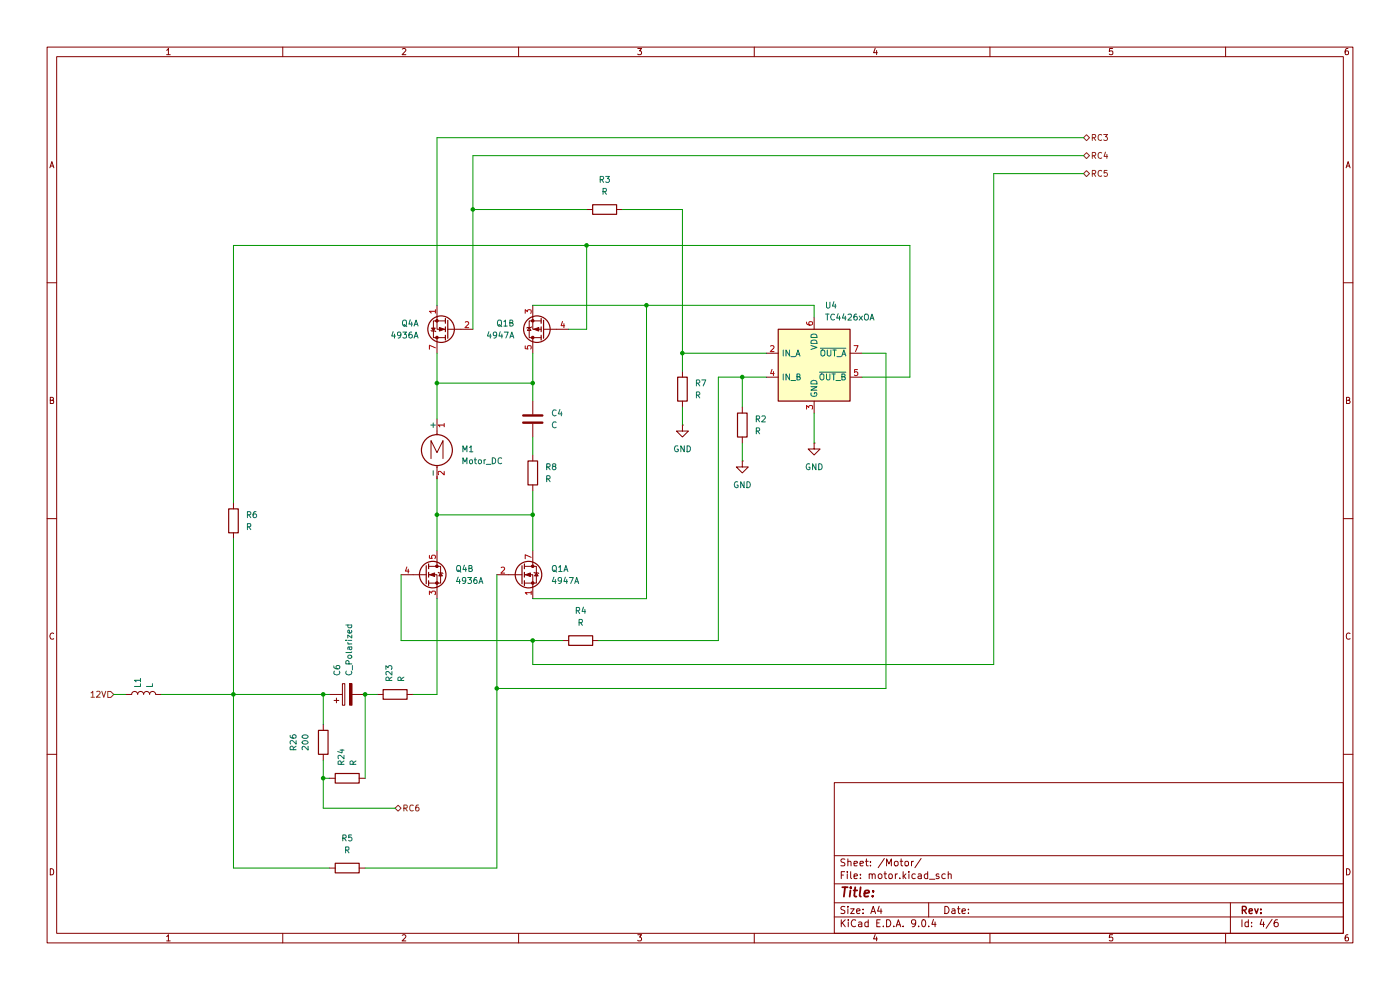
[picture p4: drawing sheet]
(kicad_sch
 (version 20250114)
 (generator "eeschema")
 (generator_version "9.0")
 (paper "A4")
 (lib_symbols
  (symbol "Device:C"
   (pin_numbers (hide yes))
   (pin_names
    (offset 0.254)) (exclude_from_sim no) (in_bom yes) (on_board yes)
   (property "Reference" "C" (at 0.635 2.54 0) (effects (font (size 1.27 1.27)) (justify left)))
   (property "Value" "C" (at 0.635 -2.54 0) (effects (font (size 1.27 1.27)) (justify left)))
   (property "Footprint" "" (at 0.9652 -3.81 0) (effects (font (size 1.27 1.27)) (hide yes)))
   (property "Datasheet" "~" (at 0 0 0) (effects (font (size 1.27 1.27)) (hide yes)))
   (property "Description" "Unpolarized capacitor" (at 0 0 0) (effects (font (size 1.27 1.27)) (hide yes)))
   (symbol "C_0_1"
    (polyline (pts (xy -2.032 0.762) (xy 2.032 0.762)) (stroke (width 0.508) (type default)) (fill (type none)))
    (polyline (pts (xy -2.032 -0.762) (xy 2.032 -0.762)) (stroke (width 0.508) (type default)) (fill (type none))))
   (symbol "C_1_1"
    (pin passive line (at 0 3.81 270) (length 2.794) (name "~" (effects (font (size 1.27 1.27)))) (number "1" (effects (font (size 1.27 1.27)))))
    (pin passive line (at 0 -3.81 90) (length 2.794) (name "~" (effects (font (size 1.27 1.27)))) (number "2" (effects (font (size 1.27 1.27))))))
   (embedded_fonts no))
  (symbol "Device:C_Polarized"
   (pin_numbers (hide yes))
   (pin_names
    (offset 0.254)) (exclude_from_sim no) (in_bom yes) (on_board yes)
   (property "Reference" "C" (at 0.635 2.54 0) (effects (font (size 1.27 1.27)) (justify left)))
   (property "Value" "C_Polarized" (at 0.635 -2.54 0) (effects (font (size 1.27 1.27)) (justify left)))
   (property "Footprint" "" (at 0.9652 -3.81 0) (effects (font (size 1.27 1.27)) (hide yes)))
   (property "Datasheet" "~" (at 0 0 0) (effects (font (size 1.27 1.27)) (hide yes)))
   (property "Description" "Polarized capacitor" (at 0 0 0) (effects (font (size 1.27 1.27)) (hide yes)))
   (symbol "C_Polarized_0_1"
    (rectangle (start -2.286 0.508) (end 2.286 1.016) (stroke (width 0) (type default)) (fill (type none)))
    (polyline (pts (xy -1.778 2.286) (xy -0.762 2.286)) (stroke (width 0) (type default)) (fill (type none)))
    (polyline (pts (xy -1.27 2.794) (xy -1.27 1.778)) (stroke (width 0) (type default)) (fill (type none)))
    (rectangle (start 2.286 -0.508) (end -2.286 -1.016) (stroke (width 0) (type default)) (fill (type outline))))
   (symbol "C_Polarized_1_1"
    (pin passive line (at 0 3.81 270) (length 2.794) (name "~" (effects (font (size 1.27 1.27)))) (number "1" (effects (font (size 1.27 1.27)))))
    (pin passive line (at 0 -3.81 90) (length 2.794) (name "~" (effects (font (size 1.27 1.27)))) (number "2" (effects (font (size 1.27 1.27))))))
   (embedded_fonts no))
  (symbol "Device:L"
   (pin_numbers (hide yes))
   (pin_names
    (offset 1.016) (hide yes)) (exclude_from_sim no) (in_bom yes) (on_board yes)
   (property "Reference" "L" (at -1.27 0 90) (effects (font (size 1.27 1.27))))
   (property "Value" "L" (at 1.905 0 90) (effects (font (size 1.27 1.27))))
   (property "Footprint" "" (at 0 0 0) (effects (font (size 1.27 1.27)) (hide yes)))
   (property "Datasheet" "~" (at 0 0 0) (effects (font (size 1.27 1.27)) (hide yes)))
   (property "Description" "Inductor" (at 0 0 0) (effects (font (size 1.27 1.27)) (hide yes)))
   (symbol "L_0_1"
    (arc (start 0 2.54) (mid 0.6323 1.905) (end 0 1.27) (stroke (width 0) (type default)) (fill (type none)))
    (arc (start 0 1.27) (mid 0.6323 0.635) (end 0 0) (stroke (width 0) (type default)) (fill (type none)))
    (arc (start 0 0) (mid 0.6323 -0.635) (end 0 -1.27) (stroke (width 0) (type default)) (fill (type none)))
    (arc (start 0 -1.27) (mid 0.6323 -1.905) (end 0 -2.54) (stroke (width 0) (type default)) (fill (type none))))
   (symbol "L_1_1"
    (pin passive line (at 0 3.81 270) (length 1.27) (name "1" (effects (font (size 1.27 1.27)))) (number "1" (effects (font (size 1.27 1.27)))))
    (pin passive line (at 0 -3.81 90) (length 1.27) (name "2" (effects (font (size 1.27 1.27)))) (number "2" (effects (font (size 1.27 1.27))))))
   (embedded_fonts no))
  (symbol "Device:R"
   (pin_numbers (hide yes))
   (pin_names
    (offset 0)) (exclude_from_sim no) (in_bom yes) (on_board yes)
   (property "Reference" "R" (at 2.032 0 90) (effects (font (size 1.27 1.27))))
   (property "Value" "R" (at 0 0 90) (effects (font (size 1.27 1.27))))
   (property "Footprint" "" (at -1.778 0 90) (effects (font (size 1.27 1.27)) (hide yes)))
   (property "Datasheet" "~" (at 0 0 0) (effects (font (size 1.27 1.27)) (hide yes)))
   (property "Description" "Resistor" (at 0 0 0) (effects (font (size 1.27 1.27)) (hide yes)))
   (symbol "R_0_1"
    (rectangle (start -1.016 -2.54) (end 1.016 2.54) (stroke (width 0.254) (type default)) (fill (type none))))
   (symbol "R_1_1"
    (pin passive line (at 0 3.81 270) (length 1.27) (name "~" (effects (font (size 1.27 1.27)))) (number "1" (effects (font (size 1.27 1.27)))))
    (pin passive line (at 0 -3.81 90) (length 1.27) (name "~" (effects (font (size 1.27 1.27)))) (number "2" (effects (font (size 1.27 1.27))))))
   (embedded_fonts no))
  (symbol "Driver_FET:TC4426xOA" (exclude_from_sim no) (in_bom yes) (on_board yes)
   (property "Reference" "U" (at -7.62 8.89 0) (effects (font (size 1.27 1.27)) (justify left)))
   (property "Value" "TC4426xOA" (at 1.27 8.89 0) (effects (font (size 1.27 1.27)) (justify left)))
   (property "Footprint" "Package_SO:SOIC-8_3.9x4.9mm_P1.27mm" (at 0.508 -15.24 0) (effects (font (size 1.27 1.27)) (hide yes)))
   (property "Datasheet" "https://ww1.microchip.com/downloads/en/DeviceDoc/20001422G.pdf" (at 0.508 -13.208 0) (effects (font (size 1.27 1.27)) (hide yes)))
   (property "Description" "1.5A Dual High-Speed Power MOSFET Drivers, 4.5...18V supply, TTL/CMOS compatible inputs, inverting drivers, SOIC-8" (at 0 -11.176 0) (effects (font (size 1.27 1.27)) (hide yes)))
   (symbol "TC4426xOA_0_1"
    (rectangle (start -7.62 -7.62) (end 7.62 7.62) (stroke (width 0.254) (type default)) (fill (type background))))
   (symbol "TC4426xOA_1_1"
    (pin input line (at -10.16 2.54 0) (length 2.54) (name "IN_A" (effects (font (size 1.27 1.27)))) (number "2" (effects (font (size 1.27 1.27)))))
    (pin input line (at -10.16 -2.54 0) (length 2.54) (name "IN_B" (effects (font (size 1.27 1.27)))) (number "4" (effects (font (size 1.27 1.27)))))
    (pin no_connect line (at -7.62 0 0) (length 2.54) (hide yes) (name "NC" (effects (font (size 1.27 1.27)))) (number "1" (effects (font (size 1.27 1.27)))))
    (pin power_in line (at 0 10.16 270) (length 2.54) (name "VDD" (effects (font (size 1.27 1.27)))) (number "6" (effects (font (size 1.27 1.27)))))
    (pin power_in line (at 0 -10.16 90) (length 2.54) (name "GND" (effects (font (size 1.27 1.27)))) (number "3" (effects (font (size 1.27 1.27)))))
    (pin no_connect line (at 7.62 0 180) (length 2.54) (hide yes) (name "NC" (effects (font (size 1.27 1.27)))) (number "8" (effects (font (size 1.27 1.27)))))
    (pin output line (at 10.16 2.54 180) (length 2.54) (name "~{OUT_A}" (effects (font (size 1.27 1.27)))) (number "7" (effects (font (size 1.27 1.27)))))
    (pin output line (at 10.16 -2.54 180) (length 2.54) (name "~{OUT_B}" (effects (font (size 1.27 1.27)))) (number "5" (effects (font (size 1.27 1.27))))))
   (embedded_fonts no))
  (symbol "Motor:Motor_DC"
   (pin_names
    (offset 0)) (exclude_from_sim no) (in_bom yes) (on_board yes)
   (property "Reference" "M" (at 2.54 2.54 0) (effects (font (size 1.27 1.27)) (justify left)))
   (property "Value" "Motor_DC" (at 2.54 -5.08 0) (effects (font (size 1.27 1.27)) (justify left top)))
   (property "Footprint" "" (at 0 -2.286 0) (effects (font (size 1.27 1.27)) (hide yes)))
   (property "Datasheet" "~" (at 0 -2.286 0) (effects (font (size 1.27 1.27)) (hide yes)))
   (property "Description" "DC Motor" (at 0 0 0) (effects (font (size 1.27 1.27)) (hide yes)))
   (symbol "Motor_DC_0_0"
    (polyline (pts (xy -1.27 -3.302) (xy -1.27 0.508) (xy 0 -2.032) (xy 1.27 0.508) (xy 1.27 -3.302)) (stroke (width 0) (type default)) (fill (type none))))
   (symbol "Motor_DC_0_1"
    (polyline (pts (xy 0 2.032) (xy 0 2.54)) (stroke (width 0) (type default)) (fill (type none)))
    (polyline (pts (xy 0 1.7272) (xy 0 2.0828)) (stroke (width 0) (type default)) (fill (type none)))
    (circle (center 0 -1.524) (radius 3.2512) (stroke (width 0.254) (type default)) (fill (type none)))
    (polyline (pts (xy 0 -4.7752) (xy 0 -5.1816)) (stroke (width 0) (type default)) (fill (type none)))
    (polyline (pts (xy 0 -7.62) (xy 0 -7.112)) (stroke (width 0) (type default)) (fill (type none))))
   (symbol "Motor_DC_1_1"
    (pin passive line (at 0 5.08 270) (length 2.54) (name "+" (effects (font (size 1.27 1.27)))) (number "1" (effects (font (size 1.27 1.27)))))
    (pin passive line (at 0 -7.62 90) (length 2.54) (name "-" (effects (font (size 1.27 1.27)))) (number "2" (effects (font (size 1.27 1.27))))))
   (embedded_fonts no))
  (symbol "Transistor_FET:FDS6930A"
   (pin_names (hide yes)) (exclude_from_sim no) (in_bom yes) (on_board yes)
   (property "Reference" "Q" (at 5.08 1.905 0) (effects (font (size 1.27 1.27)) (justify left)))
   (property "Value" "FDS6930A" (at 5.08 0 0) (effects (font (size 1.27 1.27)) (justify left)))
   (property "Footprint" "Package_SO:SOIC-8_3.9x4.9mm_P1.27mm" (at 5.08 -1.905 0) (effects (font (size 1.27 1.27)
    (italic yes)) (justify left) (hide yes)))
   (property "Datasheet" "http://www.onsemi.com/pub/Collateral/FDS6930A-D.PDF" (at 5.08 -3.81 0) (effects (font (size 1.27 1.27)) (justify left) (hide yes)))
   (property "Description" "5.5A Id, 30V Vds, Dual N-Channel Logic Level MOSFET, 40mOhm Ron, SO-8" (at 0 0 0) (effects (font (size 1.27 1.27)) (hide yes)))
   (symbol "FDS6930A_0_1"
    (polyline (pts (xy 0.254 1.905) (xy 0.254 -1.905)) (stroke (width 0.254) (type default)) (fill (type none)))
    (polyline (pts (xy 0.254 0) (xy -2.54 0)) (stroke (width 0) (type default)) (fill (type none)))
    (polyline (pts (xy 0.762 2.286) (xy 0.762 1.27)) (stroke (width 0.254) (type default)) (fill (type none)))
    (polyline (pts (xy 0.762 0.508) (xy 0.762 -0.508)) (stroke (width 0.254) (type default)) (fill (type none)))
    (polyline (pts (xy 0.762 -1.27) (xy 0.762 -2.286)) (stroke (width 0.254) (type default)) (fill (type none)))
    (polyline (pts (xy 0.762 -1.778) (xy 3.302 -1.778) (xy 3.302 1.778) (xy 0.762 1.778)) (stroke (width 0) (type default)) (fill (type none)))
    (polyline (pts (xy 1.016 0) (xy 2.032 0.381) (xy 2.032 -0.381) (xy 1.016 0)) (stroke (width 0) (type default)) (fill (type outline)))
    (circle (center 1.651 0) (radius 2.794) (stroke (width 0.254) (type default)) (fill (type none)))
    (polyline (pts (xy 2.54 2.54) (xy 2.54 1.778)) (stroke (width 0) (type default)) (fill (type none)))
    (circle (center 2.54 1.778) (radius 0.254) (stroke (width 0) (type default)) (fill (type outline)))
    (circle (center 2.54 -1.778) (radius 0.254) (stroke (width 0) (type default)) (fill (type outline)))
    (polyline (pts (xy 2.54 -2.54) (xy 2.54 0) (xy 0.762 0)) (stroke (width 0) (type default)) (fill (type none)))
    (polyline (pts (xy 2.794 0.508) (xy 2.921 0.381) (xy 3.683 0.381) (xy 3.81 0.254)) (stroke (width 0) (type default)) (fill (type none)))
    (polyline (pts (xy 3.302 0.381) (xy 2.921 -0.254) (xy 3.683 -0.254) (xy 3.302 0.381)) (stroke (width 0) (type default)) (fill (type none))))
   (symbol "FDS6930A_1_1"
    (pin passive line (at -5.08 0 0) (length 2.54) (name "G1" (effects (font (size 1.27 1.27)))) (number "2" (effects (font (size 1.27 1.27)))))
    (pin passive line (at 2.54 5.08 270) (length 2.54) (name "D1" (effects (font (size 1.27 1.27)))) (number "7" (effects (font (size 1.27 1.27)))))
    (pin passive line (at 2.54 5.08 270) (length 2.54) (hide yes) (name "D1" (effects (font (size 1.27 1.27)))) (number "8" (effects (font (size 1.27 1.27)))))
    (pin passive line (at 2.54 -5.08 90) (length 2.54) (name "S1" (effects (font (size 1.27 1.27)))) (number "1" (effects (font (size 1.27 1.27))))))
   (symbol "FDS6930A_2_1"
    (pin passive line (at -5.08 0 0) (length 2.54) (name "G2" (effects (font (size 1.27 1.27)))) (number "4" (effects (font (size 1.27 1.27)))))
    (pin passive line (at 2.54 5.08 270) (length 2.54) (name "D2" (effects (font (size 1.27 1.27)))) (number "5" (effects (font (size 1.27 1.27)))))
    (pin passive line (at 2.54 5.08 270) (length 2.54) (hide yes) (name "D2" (effects (font (size 1.27 1.27)))) (number "6" (effects (font (size 1.27 1.27)))))
    (pin passive line (at 2.54 -5.08 90) (length 2.54) (name "S2" (effects (font (size 1.27 1.27)))) (number "3" (effects (font (size 1.27 1.27))))))
   (embedded_fonts no))
  (symbol "Transistor_FET:IRF7309IPBF"
   (pin_names (hide yes)) (exclude_from_sim no) (in_bom yes) (on_board yes)
   (property "Reference" "Q" (at 5.08 1.905 0) (effects (font (size 1.27 1.27)) (justify left)))
   (property "Value" "IRF7309IPBF" (at 5.08 0 0) (effects (font (size 1.27 1.27)) (justify left)))
   (property "Footprint" "Package_SO:SOIC-8_3.9x4.9mm_P1.27mm" (at 5.08 -1.905 0) (effects (font (size 1.27 1.27)
    (italic yes)) (justify left) (hide yes)))
   (property "Datasheet" "http://www.irf.com/product-info/datasheets/data/irf7309ipbf.pdf" (at 5.08 -3.81 0) (effects (font (size 1.27 1.27)) (justify left) (hide yes)))
   (property "Description" "3A Id, 30V Vds, Dual HEXFET N- and P-Channel MOSFET, SO-8" (at 0 0 0) (effects (font (size 1.27 1.27)) (hide yes)))
   (symbol "IRF7309IPBF_0_1"
    (polyline (pts (xy 0.254 1.905) (xy 0.254 -1.905)) (stroke (width 0.254) (type default)) (fill (type none)))
    (polyline (pts (xy 0.254 0) (xy -2.54 0)) (stroke (width 0) (type default)) (fill (type none)))
    (polyline (pts (xy 0.762 2.286) (xy 0.762 1.27)) (stroke (width 0.254) (type default)) (fill (type none)))
    (polyline (pts (xy 0.762 0.508) (xy 0.762 -0.508)) (stroke (width 0.254) (type default)) (fill (type none)))
    (polyline (pts (xy 0.762 -1.27) (xy 0.762 -2.286)) (stroke (width 0.254) (type default)) (fill (type none)))
    (polyline (pts (xy 0.762 -1.778) (xy 3.302 -1.778) (xy 3.302 1.778) (xy 0.762 1.778)) (stroke (width 0) (type default)) (fill (type none)))
    (circle (center 1.651 0) (radius 2.794) (stroke (width 0.254) (type default)) (fill (type none)))
    (polyline (pts (xy 2.54 2.54) (xy 2.54 1.778)) (stroke (width 0) (type default)) (fill (type none)))
    (circle (center 2.54 1.778) (radius 0.254) (stroke (width 0) (type default)) (fill (type outline)))
    (circle (center 2.54 -1.778) (radius 0.254) (stroke (width 0) (type default)) (fill (type outline)))
    (polyline (pts (xy 2.54 -2.54) (xy 2.54 0) (xy 0.762 0)) (stroke (width 0) (type default)) (fill (type none))))
   (symbol "IRF7309IPBF_1_1"
    (polyline (pts (xy 1.016 0) (xy 2.032 0.381) (xy 2.032 -0.381) (xy 1.016 0)) (stroke (width 0) (type default)) (fill (type outline)))
    (polyline (pts (xy 2.794 0.508) (xy 2.921 0.381) (xy 3.683 0.381) (xy 3.81 0.254)) (stroke (width 0) (type default)) (fill (type none)))
    (polyline (pts (xy 3.302 0.381) (xy 2.921 -0.254) (xy 3.683 -0.254) (xy 3.302 0.381)) (stroke (width 0) (type default)) (fill (type none)))
    (pin input line (at -5.08 0 0) (length 2.54) (name "G" (effects (font (size 1.27 1.27)))) (number "2" (effects (font (size 1.27 1.27)))))
    (pin passive line (at 2.54 5.08 270) (length 2.54) (name "D" (effects (font (size 1.27 1.27)))) (number "7" (effects (font (size 1.27 1.27)))))
    (pin passive line (at 2.54 5.08 270) (length 2.54) (hide yes) (name "D" (effects (font (size 1.27 1.27)))) (number "8" (effects (font (size 1.27 1.27)))))
    (pin passive line (at 2.54 -5.08 90) (length 2.54) (name "S" (effects (font (size 1.27 1.27)))) (number "1" (effects (font (size 1.27 1.27))))))
   (symbol "IRF7309IPBF_2_1"
    (polyline (pts (xy 2.286 0) (xy 1.27 0.381) (xy 1.27 -0.381) (xy 2.286 0)) (stroke (width 0) (type default)) (fill (type outline)))
    (polyline (pts (xy 2.794 -0.508) (xy 2.921 -0.381) (xy 3.683 -0.381) (xy 3.81 -0.254)) (stroke (width 0) (type default)) (fill (type none)))
    (polyline (pts (xy 3.302 -0.381) (xy 2.921 0.254) (xy 3.683 0.254) (xy 3.302 -0.381)) (stroke (width 0) (type default)) (fill (type none)))
    (pin input line (at -5.08 0 0) (length 2.54) (name "G" (effects (font (size 1.27 1.27)))) (number "4" (effects (font (size 1.27 1.27)))))
    (pin passive line (at 2.54 5.08 270) (length 2.54) (name "D" (effects (font (size 1.27 1.27)))) (number "5" (effects (font (size 1.27 1.27)))))
    (pin passive line (at 2.54 5.08 270) (length 2.54) (hide yes) (name "D" (effects (font (size 1.27 1.27)))) (number "6" (effects (font (size 1.27 1.27)))))
    (pin passive line (at 2.54 -5.08 90) (length 2.54) (name "1" (effects (font (size 1.27 1.27)))) (number "3" (effects (font (size 1.27 1.27))))))
   (embedded_fonts no))
  (symbol "power:GND"
   (power)
   (pin_numbers (hide yes))
   (pin_names
    (offset 0) (hide yes)) (exclude_from_sim no) (in_bom yes) (on_board yes)
   (property "Reference" "#PWR" (at 0 -6.35 0) (effects (font (size 1.27 1.27)) (hide yes)))
   (property "Value" "GND" (at 0 -3.81 0) (effects (font (size 1.27 1.27))))
   (property "Footprint" "" (at 0 0 0) (effects (font (size 1.27 1.27)) (hide yes)))
   (property "Datasheet" "" (at 0 0 0) (effects (font (size 1.27 1.27)) (hide yes)))
   (property "Description" "Power symbol creates a global label with name \"GND\" , ground" (at 0 0 0) (effects (font (size 1.27 1.27)) (hide yes)))
   (symbol "GND_0_1"
    (polyline (pts (xy 0 0) (xy 0 -1.27) (xy 1.27 -1.27) (xy 0 -2.54) (xy -1.27 -1.27) (xy 0 -1.27)) (stroke (width 0) (type default)) (fill (type none))))
   (symbol "GND_1_1"
    (pin power_in line (at 0 0 270) (length 0) (name "~" (effects (font (size 1.27 1.27)))) (number "1" (effects (font (size 1.27 1.27))))))
   (embedded_fonts no)))
 (junction
  (at 144.78 74.93)
  (diameter 0)
  (color 0 0 0 0))
 (junction
  (at 124.46 52.07)
  (diameter 0)
  (color 0 0 0 0))
 (junction
  (at 137.16 64.77)
  (diameter 0)
  (color 0 0 0 0))
 (junction
  (at 68.58 147.32)
  (diameter 0)
  (color 0 0 0 0))
 (junction
  (at 157.48 80.01)
  (diameter 0)
  (color 0 0 0 0))
 (junction
  (at 92.71 81.28)
  (diameter 0)
  (color 0 0 0 0))
 (junction
  (at 113.03 109.22)
  (diameter 0)
  (color 0 0 0 0))
 (junction
  (at 113.03 81.28)
  (diameter 0)
  (color 0 0 0 0))
 (junction
  (at 77.47 147.32)
  (diameter 0)
  (color 0 0 0 0))
 (junction
  (at 100.33 44.45)
  (diameter 0)
  (color 0 0 0 0))
 (junction
  (at 49.53 147.32)
  (diameter 0)
  (color 0 0 0 0))
 (junction
  (at 113.03 135.89)
  (diameter 0)
  (color 0 0 0 0))
 (junction
  (at 92.71 109.22)
  (diameter 0)
  (color 0 0 0 0))
 (junction
  (at 105.41 146.05)
  (diameter 0)
  (color 0 0 0 0))
 (junction
  (at 68.58 165.1)
  (diameter 0)
  (color 0 0 0 0))
 (wire
  (pts (xy 193.04 80.01) (xy 193.04 52.07))
  (stroke (width 0) (type default)))
 (wire
  (pts (xy 113.03 104.14) (xy 113.03 109.22))
  (stroke (width 0) (type default)))
 (wire
  (pts (xy 113.03 92.71) (xy 113.03 96.52))
  (stroke (width 0) (type default)))
 (wire
  (pts (xy 144.78 74.93) (xy 162.56 74.93))
  (stroke (width 0) (type default)))
 (wire
  (pts (xy 68.58 161.29) (xy 68.58 165.1))
  (stroke (width 0) (type default)))
 (wire
  (pts (xy 77.47 147.32) (xy 80.01 147.32))
  (stroke (width 0) (type default)))
 (wire
  (pts (xy 85.09 135.89) (xy 85.09 121.92))
  (stroke (width 0) (type default)))
 (wire
  (pts (xy 210.82 140.97) (xy 113.03 140.97))
  (stroke (width 0) (type default)))
 (wire
  (pts (xy 49.53 114.3) (xy 49.53 147.32))
  (stroke (width 0) (type default)))
 (wire
  (pts (xy 162.56 80.01) (xy 157.48 80.01))
  (stroke (width 0) (type default)))
 (wire
  (pts (xy 87.63 147.32) (xy 92.71 147.32))
  (stroke (width 0) (type default)))
 (wire
  (pts (xy 157.48 93.98) (xy 157.48 97.79))
  (stroke (width 0) (type default)))
 (wire
  (pts (xy 49.53 147.32) (xy 68.58 147.32))
  (stroke (width 0) (type default)))
 (wire
  (pts (xy 92.71 64.77) (xy 92.71 29.21))
  (stroke (width 0) (type default)))
 (wire
  (pts (xy 182.88 80.01) (xy 193.04 80.01))
  (stroke (width 0) (type default)))
 (wire
  (pts (xy 105.41 146.05) (xy 105.41 121.92))
  (stroke (width 0) (type default)))
 (wire
  (pts (xy 77.47 184.15) (xy 105.41 184.15))
  (stroke (width 0) (type default)))
 (wire
  (pts (xy 132.08 44.45) (xy 144.78 44.45))
  (stroke (width 0) (type default)))
 (wire
  (pts (xy 100.33 33.02) (xy 229.87 33.02))
  (stroke (width 0) (type default)))
 (wire
  (pts (xy 92.71 74.93) (xy 92.71 81.28))
  (stroke (width 0) (type default)))
 (wire
  (pts (xy 34.29 147.32) (xy 49.53 147.32))
  (stroke (width 0) (type default)))
 (wire
  (pts (xy 172.72 87.63) (xy 172.72 93.98))
  (stroke (width 0) (type default)))
 (wire
  (pts (xy 182.88 74.93) (xy 187.96 74.93))
  (stroke (width 0) (type default)))
 (wire
  (pts (xy 172.72 64.77) (xy 172.72 67.31))
  (stroke (width 0) (type default)))
 (wire
  (pts (xy 137.16 127) (xy 137.16 64.77))
  (stroke (width 0) (type default)))
 (wire
  (pts (xy 157.48 80.01) (xy 152.4 80.01))
  (stroke (width 0) (type default)))
 (wire
  (pts (xy 69.85 165.1) (xy 68.58 165.1))
  (stroke (width 0) (type default)))
 (wire
  (pts (xy 68.58 171.45) (xy 68.58 165.1))
  (stroke (width 0) (type default)))
 (wire
  (pts (xy 77.47 147.32) (xy 77.47 165.1))
  (stroke (width 0) (type default)))
 (wire
  (pts (xy 105.41 146.05) (xy 187.96 146.05))
  (stroke (width 0) (type default)))
 (wire
  (pts (xy 113.03 64.77) (xy 137.16 64.77))
  (stroke (width 0) (type default)))
 (wire
  (pts (xy 210.82 36.83) (xy 210.82 140.97))
  (stroke (width 0) (type default)))
 (wire
  (pts (xy 113.03 127) (xy 137.16 127))
  (stroke (width 0) (type default)))
 (wire
  (pts (xy 113.03 109.22) (xy 113.03 116.84))
  (stroke (width 0) (type default)))
 (wire
  (pts (xy 144.78 78.74) (xy 144.78 74.93))
  (stroke (width 0) (type default)))
 (wire
  (pts (xy 124.46 69.85) (xy 120.65 69.85))
  (stroke (width 0) (type default)))
 (wire
  (pts (xy 187.96 74.93) (xy 187.96 146.05))
  (stroke (width 0) (type default)))
 (wire
  (pts (xy 157.48 80.01) (xy 157.48 86.36))
  (stroke (width 0) (type default)))
 (wire
  (pts (xy 105.41 184.15) (xy 105.41 146.05))
  (stroke (width 0) (type default)))
 (wire
  (pts (xy 92.71 81.28) (xy 92.71 88.9))
  (stroke (width 0) (type default)))
 (wire
  (pts (xy 193.04 52.07) (xy 124.46 52.07))
  (stroke (width 0) (type default)))
 (wire
  (pts (xy 49.53 52.07) (xy 124.46 52.07))
  (stroke (width 0) (type default)))
 (wire
  (pts (xy 92.71 127) (xy 92.71 147.32))
  (stroke (width 0) (type default)))
 (wire
  (pts (xy 68.58 147.32) (xy 69.85 147.32))
  (stroke (width 0) (type default)))
 (wire
  (pts (xy 144.78 86.36) (xy 144.78 90.17))
  (stroke (width 0) (type default)))
 (wire
  (pts (xy 113.03 81.28) (xy 113.03 85.09))
  (stroke (width 0) (type default)))
 (wire
  (pts (xy 83.82 171.45) (xy 68.58 171.45))
  (stroke (width 0) (type default)))
 (wire
  (pts (xy 92.71 109.22) (xy 92.71 101.6))
  (stroke (width 0) (type default)))
 (wire
  (pts (xy 100.33 33.02) (xy 100.33 44.45))
  (stroke (width 0) (type default)))
 (wire
  (pts (xy 113.03 109.22) (xy 92.71 109.22))
  (stroke (width 0) (type default)))
 (wire
  (pts (xy 100.33 69.85) (xy 100.33 44.45))
  (stroke (width 0) (type default)))
 (wire
  (pts (xy 69.85 184.15) (xy 49.53 184.15))
  (stroke (width 0) (type default)))
 (wire
  (pts (xy 24.13 147.32) (xy 26.67 147.32))
  (stroke (width 0) (type default)))
 (wire
  (pts (xy 144.78 44.45) (xy 144.78 74.93))
  (stroke (width 0) (type default)))
 (wire
  (pts (xy 113.03 74.93) (xy 113.03 81.28))
  (stroke (width 0) (type default)))
 (wire
  (pts (xy 124.46 52.07) (xy 124.46 69.85))
  (stroke (width 0) (type default)))
 (wire
  (pts (xy 113.03 140.97) (xy 113.03 135.89))
  (stroke (width 0) (type default)))
 (wire
  (pts (xy 92.71 29.21) (xy 229.87 29.21))
  (stroke (width 0) (type default)))
 (wire
  (pts (xy 152.4 80.01) (xy 152.4 135.89))
  (stroke (width 0) (type default)))
 (wire
  (pts (xy 137.16 64.77) (xy 172.72 64.77))
  (stroke (width 0) (type default)))
 (wire
  (pts (xy 49.53 184.15) (xy 49.53 147.32))
  (stroke (width 0) (type default)))
 (wire
  (pts (xy 229.87 36.83) (xy 210.82 36.83))
  (stroke (width 0) (type default)))
 (wire
  (pts (xy 119.38 135.89) (xy 113.03 135.89))
  (stroke (width 0) (type default)))
 (wire
  (pts (xy 113.03 135.89) (xy 85.09 135.89))
  (stroke (width 0) (type default)))
 (wire
  (pts (xy 49.53 106.68) (xy 49.53 52.07))
  (stroke (width 0) (type default)))
 (wire
  (pts (xy 152.4 135.89) (xy 127 135.89))
  (stroke (width 0) (type default)))
 (wire
  (pts (xy 92.71 81.28) (xy 113.03 81.28))
  (stroke (width 0) (type default)))
 (wire
  (pts (xy 92.71 109.22) (xy 92.71 116.84))
  (stroke (width 0) (type default)))
 (wire
  (pts (xy 68.58 147.32) (xy 68.58 153.67))
  (stroke (width 0) (type default)))
 (wire
  (pts (xy 100.33 44.45) (xy 124.46 44.45))
  (stroke (width 0) (type default)))
 (hierarchical_label "RC6"
  (shape bidirectional)
  (at 83.82 171.45 0)
  (effects (font (size 1.27 1.27)) (justify left)))
 (hierarchical_label "RC5"
  (shape bidirectional)
  (at 229.87 36.83 0)
  (effects (font (size 1.27 1.27)) (justify left)))
 (hierarchical_label "12V"
  (shape input)
  (at 24.13 147.32 180)
  (effects (font (size 1.27 1.27)) (justify right)))
 (hierarchical_label "RC3"
  (shape bidirectional)
  (at 229.87 29.21 0)
  (effects (font (size 1.27 1.27)) (justify left)))
 (hierarchical_label "RC4"
  (shape bidirectional)
  (at 229.87 33.02 0)
  (effects (font (size 1.27 1.27)) (justify left)))
 (symbol
  (lib_id "Transistor_FET:IRF7309IPBF")
  (at 115.57 69.85 180)
  (unit 2)
  (exclude_from_sim no)
  (in_bom yes)
  (on_board yes)
  (dnp no)
  (fields_autoplaced yes)
  (property "Reference" "Q1" (at 109.22 68.5799 0) (effects (font (size 1.27 1.27)) (justify left)))
  (property "Value" "4947A" (at 109.22 71.1199 0) (effects (font (size 1.27 1.27)) (justify left)))
  (property "Footprint" "Package_SO:SOIC-8_3.9x4.9mm_P1.27mm" (at 110.49 67.945 0) (effects (font (size 1.27 1.27)
    (italic yes)) (justify left) (hide yes)))
  (property "Datasheet" "http://www.irf.com/product-info/datasheets/data/irf7309ipbf.pdf" (at 110.49 66.04 0) (effects (font (size 1.27 1.27)) (justify left) (hide yes)))
  (property "Description" "3A Id, 30V Vds, Dual HEXFET N- and P-Channel MOSFET, SO-8" (at 115.57 69.85 0) (effects (font (size 1.27 1.27)) (hide yes)))
  (pin "2")
  (pin "7")
  (pin "8")
  (pin "5")
  (pin "3")
  (pin "4")
  (pin "6")
  (pin "1"))
 (symbol
  (lib_id "Device:L")
  (at 30.48 147.32 90)
  (unit 1)
  (exclude_from_sim no)
  (in_bom yes)
  (on_board yes)
  (dnp no)
  (fields_autoplaced yes)
  (property "Reference" "L1" (at 29.2099 146.05 0) (effects (font (size 1.27 1.27)) (justify left)))
  (property "Value" "L" (at 31.7499 146.05 0) (effects (font (size 1.27 1.27)) (justify left)))
  (property "Footprint" "" (at 30.48 147.32 0) (effects (font (size 1.27 1.27)) (hide yes)))
  (property "Datasheet" "~" (at 30.48 147.32 0) (effects (font (size 1.27 1.27)) (hide yes)))
  (property "Description" "Inductor" (at 30.48 147.32 0) (effects (font (size 1.27 1.27)) (hide yes)))
  (pin "1")
  (pin "2"))
 (symbol
  (lib_id "Device:R")
  (at 123.19 135.89 90)
  (unit 1)
  (exclude_from_sim no)
  (in_bom yes)
  (on_board yes)
  (dnp no)
  (fields_autoplaced yes)
  (property "Reference" "R4" (at 123.19 129.54 90) (effects (font (size 1.27 1.27))))
  (property "Value" "R" (at 123.19 132.08 90) (effects (font (size 1.27 1.27))))
  (property "Footprint" "" (at 123.19 137.668 90) (effects (font (size 1.27 1.27)) (hide yes)))
  (property "Datasheet" "~" (at 123.19 135.89 0) (effects (font (size 1.27 1.27)) (hide yes)))
  (property "Description" "Resistor" (at 123.19 135.89 0) (effects (font (size 1.27 1.27)) (hide yes)))
  (pin "2")
  (pin "1"))
 (symbol
  (lib_id "Transistor_FET:IRF7309IPBF")
  (at 110.49 121.92 0)
  (unit 1)
  (exclude_from_sim no)
  (in_bom yes)
  (on_board yes)
  (dnp no)
  (fields_autoplaced yes)
  (property "Reference" "Q1" (at 116.84 120.6499 0) (effects (font (size 1.27 1.27)) (justify left)))
  (property "Value" "4947A" (at 116.84 123.1899 0) (effects (font (size 1.27 1.27)) (justify left)))
  (property "Footprint" "Package_SO:SOIC-8_3.9x4.9mm_P1.27mm" (at 115.57 123.825 0) (effects (font (size 1.27 1.27)
    (italic yes)) (justify left) (hide yes)))
  (property "Datasheet" "http://www.irf.com/product-info/datasheets/data/irf7309ipbf.pdf" (at 115.57 125.73 0) (effects (font (size 1.27 1.27)) (justify left) (hide yes)))
  (property "Description" "3A Id, 30V Vds, Dual HEXFET N- and P-Channel MOSFET, SO-8" (at 110.49 121.92 0) (effects (font (size 1.27 1.27)) (hide yes)))
  (pin "2")
  (pin "7")
  (pin "8")
  (pin "5")
  (pin "3")
  (pin "4")
  (pin "6")
  (pin "1"))
 (symbol
  (lib_id "Device:C")
  (at 113.03 88.9 0)
  (unit 1)
  (exclude_from_sim no)
  (in_bom yes)
  (on_board yes)
  (dnp no)
  (fields_autoplaced yes)
  (property "Reference" "C4" (at 116.84 87.6299 0) (effects (font (size 1.27 1.27)) (justify left)))
  (property "Value" "C" (at 116.84 90.1699 0) (effects (font (size 1.27 1.27)) (justify left)))
  (property "Footprint" "" (at 113.9952 92.71 0) (effects (font (size 1.27 1.27)) (hide yes)))
  (property "Datasheet" "~" (at 113.03 88.9 0) (effects (font (size 1.27 1.27)) (hide yes)))
  (property "Description" "Unpolarized capacitor" (at 113.03 88.9 0) (effects (font (size 1.27 1.27)) (hide yes)))
  (pin "2")
  (pin "1"))
 (symbol
  (lib_id "Device:C_Polarized")
  (at 73.66 147.32 90)
  (unit 1)
  (exclude_from_sim no)
  (in_bom yes)
  (on_board yes)
  (dnp no)
  (fields_autoplaced yes)
  (property "Reference" "C6" (at 71.5009 143.51 0) (effects (font (size 1.27 1.27)) (justify left)))
  (property "Value" "C_Polarized" (at 74.0409 143.51 0) (effects (font (size 1.27 1.27)) (justify left)))
  (property "Footprint" "" (at 77.47 146.3548 0) (effects (font (size 1.27 1.27)) (hide yes)))
  (property "Datasheet" "~" (at 73.66 147.32 0) (effects (font (size 1.27 1.27)) (hide yes)))
  (property "Description" "Polarized capacitor" (at 73.66 147.32 0) (effects (font (size 1.27 1.27)) (hide yes)))
  (pin "2")
  (pin "1"))
 (symbol
  (lib_id "Device:R")
  (at 144.78 82.55 180)
  (unit 1)
  (exclude_from_sim no)
  (in_bom yes)
  (on_board yes)
  (dnp no)
  (fields_autoplaced yes)
  (property "Reference" "R7" (at 147.32 81.2799 0) (effects (font (size 1.27 1.27)) (justify right)))
  (property "Value" "R" (at 147.32 83.8199 0) (effects (font (size 1.27 1.27)) (justify right)))
  (property "Footprint" "" (at 146.558 82.55 90) (effects (font (size 1.27 1.27)) (hide yes)))
  (property "Datasheet" "~" (at 144.78 82.55 0) (effects (font (size 1.27 1.27)) (hide yes)))
  (property "Description" "Resistor" (at 144.78 82.55 0) (effects (font (size 1.27 1.27)) (hide yes)))
  (pin "2")
  (pin "1"))
 (symbol
  (lib_id "Motor:Motor_DC")
  (at 92.71 93.98 0)
  (unit 1)
  (exclude_from_sim no)
  (in_bom yes)
  (on_board yes)
  (dnp no)
  (fields_autoplaced yes)
  (property "Reference" "M1" (at 97.79 95.2499 0) (effects (font (size 1.27 1.27)) (justify left)))
  (property "Value" "Motor_DC" (at 97.79 97.7899 0) (effects (font (size 1.27 1.27)) (justify left)))
  (property "Footprint" "" (at 92.71 96.266 0) (effects (font (size 1.27 1.27)) (hide yes)))
  (property "Datasheet" "~" (at 92.71 96.266 0) (effects (font (size 1.27 1.27)) (hide yes)))
  (property "Description" "DC Motor" (at 92.71 93.98 0) (effects (font (size 1.27 1.27)) (hide yes)))
  (pin "1")
  (pin "2"))
 (symbol
  (lib_id "Device:R")
  (at 157.48 90.17 0)
  (unit 1)
  (exclude_from_sim no)
  (in_bom yes)
  (on_board yes)
  (dnp no)
  (fields_autoplaced yes)
  (property "Reference" "R2" (at 160.02 88.8999 0) (effects (font (size 1.27 1.27)) (justify left)))
  (property "Value" "R" (at 160.02 91.4399 0) (effects (font (size 1.27 1.27)) (justify left)))
  (property "Footprint" "" (at 155.702 90.17 90) (effects (font (size 1.27 1.27)) (hide yes)))
  (property "Datasheet" "~" (at 157.48 90.17 0) (effects (font (size 1.27 1.27)) (hide yes)))
  (property "Description" "Resistor" (at 157.48 90.17 0) (effects (font (size 1.27 1.27)) (hide yes)))
  (pin "1")
  (pin "2"))
 (symbol
  (lib_id "power:GND")
  (at 172.72 93.98 0)
  (unit 1)
  (exclude_from_sim no)
  (in_bom yes)
  (on_board yes)
  (dnp no)
  (fields_autoplaced yes)
  (property "Reference" "#PWR010" (at 172.72 100.33 0) (effects (font (size 1.27 1.27)) (hide yes)))
  (property "Value" "GND" (at 172.72 99.06 0) (effects (font (size 1.27 1.27))))
  (property "Footprint" "" (at 172.72 93.98 0) (effects (font (size 1.27 1.27)) (hide yes)))
  (property "Datasheet" "" (at 172.72 93.98 0) (effects (font (size 1.27 1.27)) (hide yes)))
  (property "Description" "Power symbol creates a global label with name \"GND\" , ground" (at 172.72 93.98 0) (effects (font (size 1.27 1.27)) (hide yes)))
  (pin "1"))
 (symbol
  (lib_id "Device:R")
  (at 128.27 44.45 270)
  (unit 1)
  (exclude_from_sim no)
  (in_bom yes)
  (on_board yes)
  (dnp no)
  (fields_autoplaced yes)
  (property "Reference" "R3" (at 128.27 38.1 90) (effects (font (size 1.27 1.27))))
  (property "Value" "R" (at 128.27 40.64 90) (effects (font (size 1.27 1.27))))
  (property "Footprint" "" (at 128.27 42.672 90) (effects (font (size 1.27 1.27)) (hide yes)))
  (property "Datasheet" "~" (at 128.27 44.45 0) (effects (font (size 1.27 1.27)) (hide yes)))
  (property "Description" "Resistor" (at 128.27 44.45 0) (effects (font (size 1.27 1.27)) (hide yes)))
  (pin "2")
  (pin "1"))
 (symbol
  (lib_id "Device:R")
  (at 113.03 100.33 180)
  (unit 1)
  (exclude_from_sim no)
  (in_bom yes)
  (on_board yes)
  (dnp no)
  (fields_autoplaced yes)
  (property "Reference" "R8" (at 115.57 99.0599 0) (effects (font (size 1.27 1.27)) (justify right)))
  (property "Value" "R" (at 115.57 101.5999 0) (effects (font (size 1.27 1.27)) (justify right)))
  (property "Footprint" "" (at 114.808 100.33 90) (effects (font (size 1.27 1.27)) (hide yes)))
  (property "Datasheet" "~" (at 113.03 100.33 0) (effects (font (size 1.27 1.27)) (hide yes)))
  (property "Description" "Resistor" (at 113.03 100.33 0) (effects (font (size 1.27 1.27)) (hide yes)))
  (pin "2")
  (pin "1"))
 (symbol
  (lib_id "Device:R")
  (at 49.53 110.49 180)
  (unit 1)
  (exclude_from_sim no)
  (in_bom yes)
  (on_board yes)
  (dnp no)
  (fields_autoplaced yes)
  (property "Reference" "R6" (at 52.07 109.2199 0) (effects (font (size 1.27 1.27)) (justify right)))
  (property "Value" "R" (at 52.07 111.7599 0) (effects (font (size 1.27 1.27)) (justify right)))
  (property "Footprint" "" (at 51.308 110.49 90) (effects (font (size 1.27 1.27)) (hide yes)))
  (property "Datasheet" "~" (at 49.53 110.49 0) (effects (font (size 1.27 1.27)) (hide yes)))
  (property "Description" "Resistor" (at 49.53 110.49 0) (effects (font (size 1.27 1.27)) (hide yes)))
  (pin "2")
  (pin "1"))
 (symbol
  (lib_id "power:GND")
  (at 157.48 97.79 0)
  (unit 1)
  (exclude_from_sim no)
  (in_bom yes)
  (on_board yes)
  (dnp no)
  (fields_autoplaced yes)
  (property "Reference" "#PWR016" (at 157.48 104.14 0) (effects (font (size 1.27 1.27)) (hide yes)))
  (property "Value" "GND" (at 157.48 102.87 0) (effects (font (size 1.27 1.27))))
  (property "Footprint" "" (at 157.48 97.79 0) (effects (font (size 1.27 1.27)) (hide yes)))
  (property "Datasheet" "" (at 157.48 97.79 0) (effects (font (size 1.27 1.27)) (hide yes)))
  (property "Description" "Power symbol creates a global label with name \"GND\" , ground" (at 157.48 97.79 0) (effects (font (size 1.27 1.27)) (hide yes)))
  (pin "1"))
 (symbol
  (lib_id "Device:R")
  (at 68.58 157.48 180)
  (unit 1)
  (exclude_from_sim no)
  (in_bom yes)
  (on_board yes)
  (dnp no)
  (fields_autoplaced yes)
  (property "Reference" "R26" (at 62.23 157.48 90) (effects (font (size 1.27 1.27))))
  (property "Value" "200" (at 64.77 157.48 90) (effects (font (size 1.27 1.27))))
  (property "Footprint" "" (at 70.358 157.48 90) (effects (font (size 1.27 1.27)) (hide yes)))
  (property "Datasheet" "~" (at 68.58 157.48 0) (effects (font (size 1.27 1.27)) (hide yes)))
  (property "Description" "Resistor" (at 68.58 157.48 0) (effects (font (size 1.27 1.27)) (hide yes)))
  (pin "2")
  (pin "1"))
 (symbol
  (lib_id "Transistor_FET:FDS6930A")
  (at 95.25 69.85 180)
  (unit 1)
  (exclude_from_sim no)
  (in_bom yes)
  (on_board yes)
  (dnp no)
  (fields_autoplaced yes)
  (property "Reference" "Q4" (at 88.9 68.5799 0) (effects (font (size 1.27 1.27)) (justify left)))
  (property "Value" "4936A" (at 88.9 71.1199 0) (effects (font (size 1.27 1.27)) (justify left)))
  (property "Footprint" "Package_SO:SOIC-8_3.9x4.9mm_P1.27mm" (at 90.17 67.945 0) (effects (font (size 1.27 1.27)
    (italic yes)) (justify left) (hide yes)))
  (property "Datasheet" "http://www.onsemi.com/pub/Collateral/FDS6930A-D.PDF" (at 90.17 66.04 0) (effects (font (size 1.27 1.27)) (justify left) (hide yes)))
  (property "Description" "5.5A Id, 30V Vds, Dual N-Channel Logic Level MOSFET, 40mOhm Ron, SO-8" (at 95.25 69.85 0) (effects (font (size 1.27 1.27)) (hide yes)))
  (pin "7")
  (pin "1")
  (pin "3")
  (pin "4")
  (pin "8")
  (pin "6")
  (pin "2")
  (pin "5"))
 (symbol
  (lib_id "power:GND")
  (at 144.78 90.17 0)
  (unit 1)
  (exclude_from_sim no)
  (in_bom yes)
  (on_board yes)
  (dnp no)
  (fields_autoplaced yes)
  (property "Reference" "#PWR013" (at 144.78 96.52 0) (effects (font (size 1.27 1.27)) (hide yes)))
  (property "Value" "GND" (at 144.78 95.25 0) (effects (font (size 1.27 1.27))))
  (property "Footprint" "" (at 144.78 90.17 0) (effects (font (size 1.27 1.27)) (hide yes)))
  (property "Datasheet" "" (at 144.78 90.17 0) (effects (font (size 1.27 1.27)) (hide yes)))
  (property "Description" "Power symbol creates a global label with name \"GND\" , ground" (at 144.78 90.17 0) (effects (font (size 1.27 1.27)) (hide yes)))
  (pin "1"))
 (symbol
  (lib_id "Transistor_FET:FDS6930A")
  (at 90.17 121.92 0)
  (unit 2)
  (exclude_from_sim no)
  (in_bom yes)
  (on_board yes)
  (dnp no)
  (fields_autoplaced yes)
  (property "Reference" "Q4" (at 96.52 120.6499 0) (effects (font (size 1.27 1.27)) (justify left)))
  (property "Value" "4936A" (at 96.52 123.1899 0) (effects (font (size 1.27 1.27)) (justify left)))
  (property "Footprint" "Package_SO:SOIC-8_3.9x4.9mm_P1.27mm" (at 95.25 123.825 0) (effects (font (size 1.27 1.27)
    (italic yes)) (justify left) (hide yes)))
  (property "Datasheet" "http://www.onsemi.com/pub/Collateral/FDS6930A-D.PDF" (at 95.25 125.73 0) (effects (font (size 1.27 1.27)) (justify left) (hide yes)))
  (property "Description" "5.5A Id, 30V Vds, Dual N-Channel Logic Level MOSFET, 40mOhm Ron, SO-8" (at 90.17 121.92 0) (effects (font (size 1.27 1.27)) (hide yes)))
  (pin "7")
  (pin "1")
  (pin "3")
  (pin "4")
  (pin "8")
  (pin "6")
  (pin "2")
  (pin "5"))
 (symbol
  (lib_id "Device:R")
  (at 73.66 184.15 90)
  (unit 1)
  (exclude_from_sim no)
  (in_bom yes)
  (on_board yes)
  (dnp no)
  (fields_autoplaced yes)
  (property "Reference" "R5" (at 73.66 177.8 90) (effects (font (size 1.27 1.27))))
  (property "Value" "R" (at 73.66 180.34 90) (effects (font (size 1.27 1.27))))
  (property "Footprint" "" (at 73.66 185.928 90) (effects (font (size 1.27 1.27)) (hide yes)))
  (property "Datasheet" "~" (at 73.66 184.15 0) (effects (font (size 1.27 1.27)) (hide yes)))
  (property "Description" "Resistor" (at 73.66 184.15 0) (effects (font (size 1.27 1.27)) (hide yes)))
  (pin "2")
  (pin "1"))
 (symbol
  (lib_id "Driver_FET:TC4426xOA")
  (at 172.72 77.47 0)
  (unit 1)
  (exclude_from_sim no)
  (in_bom yes)
  (on_board yes)
  (dnp no)
  (fields_autoplaced yes)
  (property "Reference" "U4" (at 174.9141 64.77 0) (effects (font (size 1.27 1.27)) (justify left)))
  (property "Value" "TC4426xOA" (at 174.9141 67.31 0) (effects (font (size 1.27 1.27)) (justify left)))
  (property "Footprint" "Package_SO:SOIC-8_3.9x4.9mm_P1.27mm" (at 173.228 92.71 0) (effects (font (size 1.27 1.27)) (hide yes)))
  (property "Datasheet" "https://ww1.microchip.com/downloads/en/DeviceDoc/20001422G.pdf" (at 173.228 90.678 0) (effects (font (size 1.27 1.27)) (hide yes)))
  (property "Description" "1.5A Dual High-Speed Power MOSFET Drivers, 4.5...18V supply, TTL/CMOS compatible inputs, inverting drivers, SOIC-8" (at 172.72 88.646 0) (effects (font (size 1.27 1.27)) (hide yes)))
  (pin "2")
  (pin "6")
  (pin "1")
  (pin "3")
  (pin "4")
  (pin "5")
  (pin "7")
  (pin "8"))
 (symbol
  (lib_id "Device:R")
  (at 73.66 165.1 270)
  (unit 1)
  (exclude_from_sim no)
  (in_bom yes)
  (on_board yes)
  (dnp no)
  (fields_autoplaced yes)
  (property "Reference" "R24" (at 72.3899 162.56 0) (effects (font (size 1.27 1.27)) (justify right)))
  (property "Value" "R" (at 74.9299 162.56 0) (effects (font (size 1.27 1.27)) (justify right)))
  (property "Footprint" "" (at 73.66 163.322 90) (effects (font (size 1.27 1.27)) (hide yes)))
  (property "Datasheet" "~" (at 73.66 165.1 0) (effects (font (size 1.27 1.27)) (hide yes)))
  (property "Description" "Resistor" (at 73.66 165.1 0) (effects (font (size 1.27 1.27)) (hide yes)))
  (pin "2")
  (pin "1"))
 (symbol
  (lib_id "Device:R")
  (at 83.82 147.32 270)
  (unit 1)
  (exclude_from_sim no)
  (in_bom yes)
  (on_board yes)
  (dnp no)
  (fields_autoplaced yes)
  (property "Reference" "R23" (at 82.5499 144.78 0) (effects (font (size 1.27 1.27)) (justify right)))
  (property "Value" "R" (at 85.0899 144.78 0) (effects (font (size 1.27 1.27)) (justify right)))
  (property "Footprint" "" (at 83.82 145.542 90) (effects (font (size 1.27 1.27)) (hide yes)))
  (property "Datasheet" "~" (at 83.82 147.32 0) (effects (font (size 1.27 1.27)) (hide yes)))
  (property "Description" "Resistor" (at 83.82 147.32 0) (effects (font (size 1.27 1.27)) (hide yes)))
  (pin "2")
  (pin "1")))
